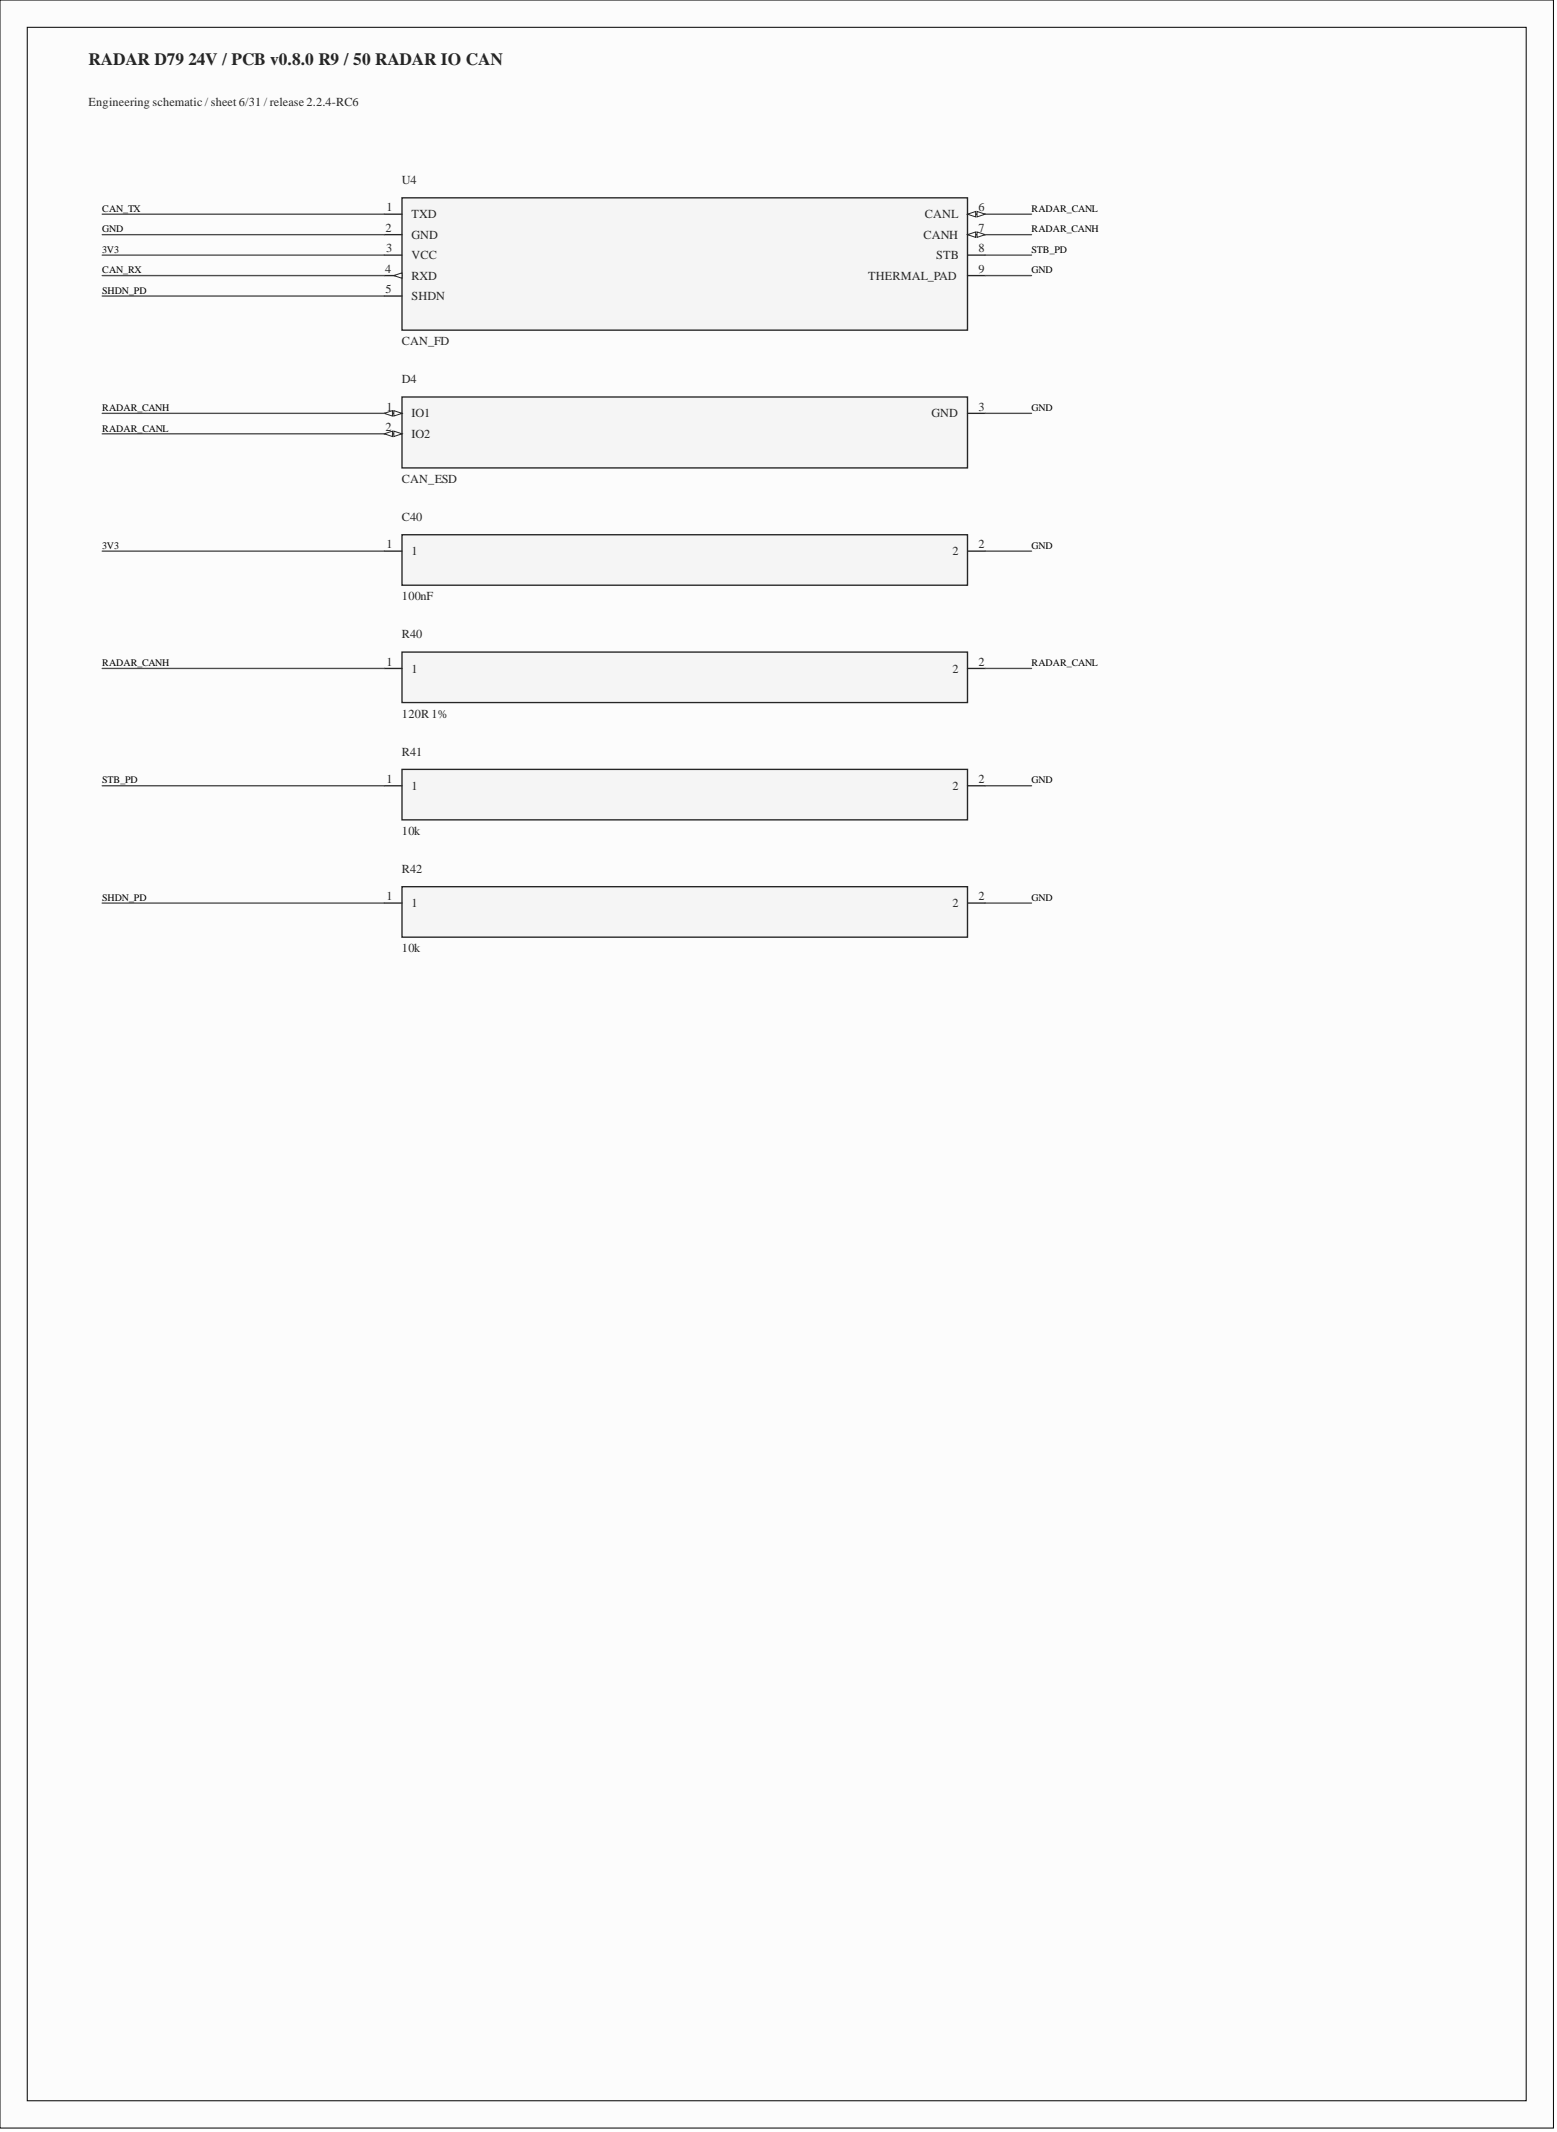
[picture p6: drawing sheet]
<svg xmlns="http://www.w3.org/2000/svg" width="289mm" height="396mm" viewBox="0 0 289 396" stroke-linecap="round" stroke-linejoin="round" font-family="sans-serif">
<path d="M0 0h288.6v395.4h-288.6z" fill-rule="evenodd" fill="#fcfcfc"/>
<path d="M0 0h288.6v395.4h-288.6z" fill="none" stroke="#000" stroke-width=".19"/>
<path d="M5.1 5.1h278.5v385.3h-278.5z" fill-rule="evenodd" fill="#fcfcfc"/>
<path d="M5.1 5.1h278.5v385.3h-278.5z" fill="none" stroke="#000" stroke-width=".19"/>
<path d="M74.7 36.8h105.1v24.5h-105.1z" fill-rule="evenodd" fill="#f5f5f5"/>
<path d="M74.7 36.8h105.1v24.5h-105.1z" fill="none" stroke="#262626" stroke-width=".25"/>
<path d="M71.4 39.8h3.3M71.4 43.6h3.3M71.4 47.4h3.3M71.4 51.2h3.3" fill="none" stroke="#282828" stroke-width=".25"/>
<path d="M73.2 51.2l1.5-.5v1z" fill="#fbfbfb"/>
<path d="M73.2 51.2l1.5-.5v1z" fill="none" stroke="#282828" stroke-width=".19"/>
<path d="M179.8 39.8h3.2M71.4 55h3.3" fill="none" stroke="#282828" stroke-width=".25"/>
<path d="M179.8 39.8l1.5-.5v1z" fill="#fbfbfb"/>
<path d="M179.8 39.8l1.5-.5v1z" fill="none" stroke="#282828" stroke-width=".19"/>
<path d="M181.5 39.3l1.5 .5-1.5 .5z" fill="#fbfbfb"/>
<path d="M181.5 39.3l1.5 .5-1.5 .5z" fill="none" stroke="#282828" stroke-width=".19"/>
<path d="M179.8 43.6h3.2M179.8 47.4h3.2M179.8 51.2h3.2" fill="none" stroke="#282828" stroke-width=".25"/>
<path d="M19 39.8h52.4M183 39.8h8.7M19 43.6h52.4M19 47.4h52.4M19 51.2h52.4M19 55h52.4M183 43.6h8.7M183 47.4h8.7M183 51.2h8.7" fill="none" stroke="#4c4c4c" stroke-width=".25"/>
<path d="M74.7 73.8h105.1v13.1h-105.1z" fill-rule="evenodd" fill="#f5f5f5"/>
<path d="M74.7 73.8h105.1v13.1h-105.1z" fill="none" stroke="#262626" stroke-width=".25"/>
<path d="M71.4 76.8h3.3" fill="none" stroke="#282828" stroke-width=".25"/>
<path d="M73.2 76.3l1.5 .5-1.5 .5z" fill="#fbfbfb"/>
<path d="M73.2 76.3l1.5 .5-1.5 .5z" fill="none" stroke="#282828" stroke-width=".19"/>
<path d="M71.4 76.8l1.5-.5v1z" fill="#fbfbfb"/>
<path d="M71.4 76.8l1.5-.5v1z" fill="none" stroke="#282828" stroke-width=".19"/>
<path d="M179.8 76.8h3.2M71.4 80.6h3.3" fill="none" stroke="#282828" stroke-width=".25"/>
<path d="M19 76.8h52.4M183 76.8h8.7M19 80.6h52.4" fill="none" stroke="#4c4c4c" stroke-width=".25"/>
<path d="M74.7 99.4h105.1v9.3h-105.1z" fill-rule="evenodd" fill="#f5f5f5"/>
<path d="M74.7 99.4h105.1v9.3h-105.1z" fill="none" stroke="#262626" stroke-width=".25"/>
<path d="M71.4 102.4h3.3M179.8 102.4h3.2" fill="none" stroke="#282828" stroke-width=".25"/>
<path d="M19 102.4h52.4M183 102.4h8.7" fill="none" stroke="#4c4c4c" stroke-width=".25"/>
<path d="M74.7 121.2h105.1v9.3h-105.1z" fill-rule="evenodd" fill="#f5f5f5"/>
<path d="M74.7 121.2h105.1v9.3h-105.1z" fill="none" stroke="#262626" stroke-width=".25"/>
<path d="M71.4 124.2h3.3M179.8 124.2h3.2" fill="none" stroke="#282828" stroke-width=".25"/>
<path d="M19 124.2h52.4M183 124.2h8.7" fill="none" stroke="#4c4c4c" stroke-width=".25"/>
<path d="M74.7 143h105.1v9.3h-105.1z" fill-rule="evenodd" fill="#f5f5f5"/>
<path d="M74.7 143h105.1v9.3h-105.1z" fill="none" stroke="#262626" stroke-width=".25"/>
<path d="M71.4 146h3.3M179.8 146h3.2" fill="none" stroke="#282828" stroke-width=".25"/>
<path d="M19 146h52.4M183 146h8.7" fill="none" stroke="#4c4c4c" stroke-width=".25"/>
<path d="M74.7 164.8h105.1v9.3h-105.1z" fill-rule="evenodd" fill="#f5f5f5"/>
<path d="M74.7 164.8h105.1v9.3h-105.1z" fill="none" stroke="#262626" stroke-width=".25"/>
<path d="M71.4 167.8h3.3M179.8 167.8h3.2" fill="none" stroke="#282828" stroke-width=".25"/>
<path d="M19 167.8h52.4M183 167.8h8.7" fill="none" stroke="#4c4c4c" stroke-width=".25"/>
<text font-size="3.2" fill="#262626" x="16.5" y="12">RADAR D79 24V / PCB v0.8.0 R9 / 50 RADAR IO CAN</text>
<g font-size="2.3" fill="#262626">
<text x="16.5" y="19.8">Engineering schematic / sheet 6/31 / release 2.2.4-RC6</text>
<text x="74.7" y="34.2">U4</text>
<text x="74.7" y="64.1">CAN_FD</text>
<text x="74.7" y="71.2">D4</text>
<text x="74.7" y="89.7">CAN_ESD</text>
<text x="74.7" y="96.8">C40</text>
<text x="74.7" y="111.5">100nF</text>
<text x="74.7" y="118.6">R40</text>
<text x="74.7" y="133.3">120R 1%</text>
<text x="74.7" y="140.4">R41</text>
<text x="74.7" y="155.1">10k</text>
<text x="74.7" y="162.2">R42</text>
<text x="74.7" y="176.9">10k</text>
</g>
<g font-size="2.3" fill="#282828">
<text x="71.8" y="39.3">1</text>
<text x="76.5" y="40.6">TXD</text>
<text x="171.8" y="40.6">CANL</text>
<text x="181.8" y="39.3">6</text>
<text x="71.6" y="43.1">2</text>
<text x="71.7" y="46.9">3</text>
<text x="76.5" y="44.4">GND</text>
<text x="171.6" y="44.4">CANH</text>
<text x="181.8" y="43.1">7</text>
<text x="181.8" y="46.9">8</text>
<text x="71.6" y="50.7">4</text>
<text x="76.5" y="48.2">VCC</text>
<text x="76.5" y="52">RXD</text>
<text x="161.3" y="52">THERMAL_PAD</text>
<text x="173.9" y="48.2">STB</text>
<text x="181.8" y="50.7">9</text>
<text x="71.6" y="54.5">5</text>
<text x="76.5" y="55.8">SHDN</text>
<text x="71.8" y="76.3">1</text>
<text x="76.5" y="77.6">IO1</text>
<text x="173.1" y="77.6">GND</text>
<text x="181.8" y="76.3">3</text>
<text x="71.6" y="80.1">2</text>
<text x="76.5" y="81.4">IO2</text>
<text x="71.8" y="101.9">1</text>
<text x="181.8" y="101.9">2</text>
<text x="76.5" y="103.2">1</text>
<text x="177" y="103.2">2</text>
<text x="71.8" y="123.7">1</text>
<text x="76.5" y="125">1</text>
<text x="177" y="125">2</text>
<text x="181.8" y="123.7">2</text>
<text x="71.8" y="145.5">1</text>
<text x="76.5" y="146.8">1</text>
<text x="177" y="146.8">2</text>
<text x="181.8" y="145.5">2</text>
<text x="71.8" y="167.3">1</text>
<text x="181.8" y="167.3">2</text>
<text x="76.5" y="168.6">1</text>
<text x="177" y="168.6">2</text>
</g>
<g font-size="1.9">
<text x="19" y="39.4">CAN_TX</text>
<text x="191.7" y="39.4">RADAR_CANL</text>
<text x="19" y="43.2">GND</text>
<text x="19" y="47">3V3</text>
<text x="191.7" y="43.2">RADAR_CANH</text>
<text x="191.7" y="47">STB_PD</text>
<text x="19" y="50.8">CAN_RX</text>
<text x="191.7" y="50.8">GND</text>
<text x="19" y="54.6">SHDN_PD</text>
<text x="19" y="76.4">RADAR_CANH</text>
<text x="191.7" y="76.4">GND</text>
<text x="19" y="80.2">RADAR_CANL</text>
<text x="19" y="102">3V3</text>
<text x="191.7" y="102">GND</text>
<text x="19" y="123.8">RADAR_CANH</text>
<text x="191.7" y="123.8">RADAR_CANL</text>
<text x="19" y="145.6">STB_PD</text>
<text x="191.7" y="145.6">GND</text>
<text x="19" y="167.4">SHDN_PD</text>
<text x="191.7" y="167.4">GND</text>
</g>
<g font-size="1.1" fill="#282828">
<text x="179.6" y="43.8">PIU407</text>
<text x="70.9" y="80.8">PID402</text>
</g>
</svg>
